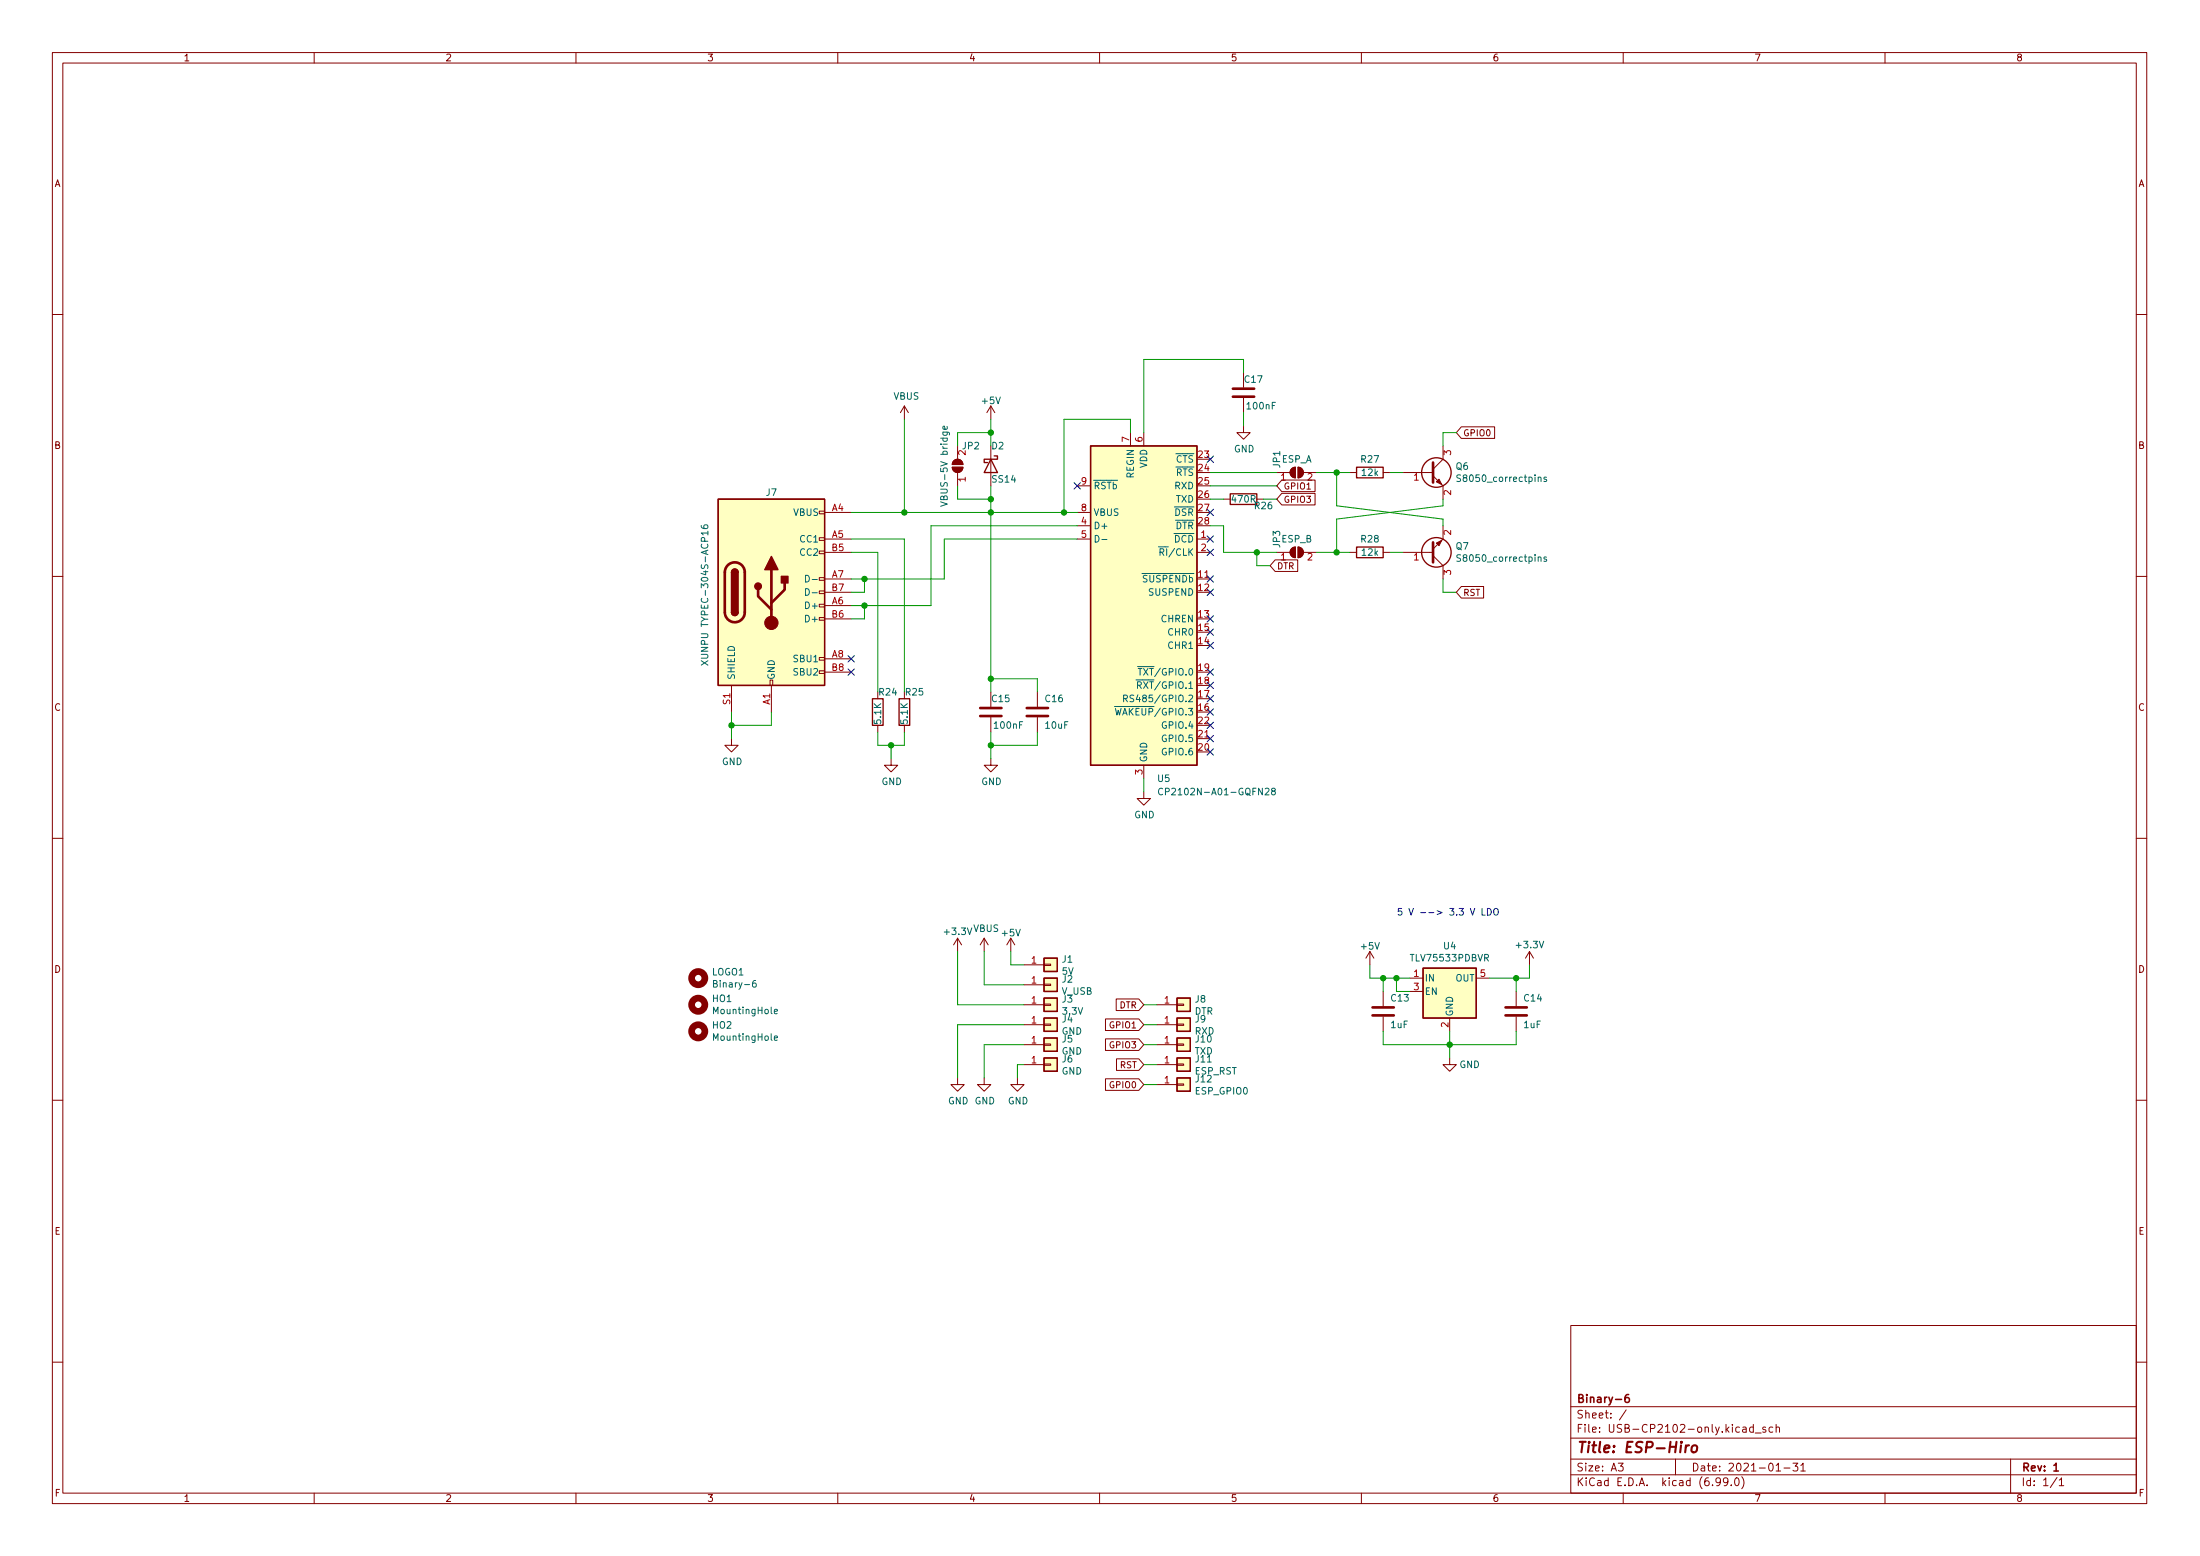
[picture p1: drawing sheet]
EESchema Schematic File Version 4
EELAYER 30 0
EELAYER END
$Descr A3 16535 11693
encoding utf-8
Sheet 1 1
Title "ESP-Hiro"
Date "2021-01-31"
Rev "1"
Comp "Binary-6"
Comment1 ""
Comment2 ""
Comment3 ""
Comment4 ""
$EndDescr
$Comp
L Regulator_Linear:TLV75533PDBV U4
U 1 1
P 10900 7450
F 0 "U4" H 10900 7792 50  0000 C CNN
F 1 "TLV75533PDBVR" H 10900 7701 50  0000 C CNN
F 2 "Package_TO_SOT_SMD:SOT-23-5" H 10900 7775 50  0001 C CIN
F 3 "http://www.ti.com/lit/ds/symlink/tlv755p.pdf" H 10900 7500 50  0001 C CNN
F 4 "C404027" H 10900 7450 50  0001 C CNN "LCSC"
	1    10900 7450
	1    0    0    -1  
$EndComp
Wire Wire Line
	10600 7450 10500 7450
Wire Wire Line
	10500 7450 10500 7350
Wire Wire Line
	10500 7350 10600 7350
Wire Wire Line
	10500 7350 10400 7350
Connection ~ 10500 7350
$Comp
L power:GND #PWR016
U 1 1
P 10900 7950
F 0 "#PWR016" H 10900 7700 50  0001 C CNN
F 1 "GND" H 11050 7900 50  0000 C CNN
F 2 "" H 10900 7950 50  0001 C CNN
F 3 "" H 10900 7950 50  0001 C CNN
	1    10900 7950
	1    0    0    -1  
$EndComp
Wire Wire Line
	10900 7750 10900 7850
$Comp
L Device:C C13
U 1 1
P 10400 7600
F 0 "C13" H 10450 7700 50  0000 L CNN
F 1 "1uF" H 10450 7500 50  0000 L CNN
F 2 "Capacitor_SMD:C_0603_1608Metric" H 10438 7450 50  0001 C CNN
F 3 "~" H 10400 7600 50  0001 C CNN
F 4 " C15849" H 10400 7600 50  0001 C CNN "LCSC"
	1    10400 7600
	1    0    0    -1  
$EndComp
Wire Wire Line
	11400 7450 11400 7350
Connection ~ 11400 7350
Wire Wire Line
	11400 7350 11500 7350
Wire Wire Line
	10400 7450 10400 7350
Wire Wire Line
	10400 7750 10400 7850
Wire Wire Line
	10400 7850 10900 7850
Wire Wire Line
	11400 7750 11400 7850
Wire Wire Line
	11200 7350 11400 7350
Wire Wire Line
	10900 7850 11400 7850
Connection ~ 10900 7850
$Comp
L Device:C C14
U 1 1
P 11400 7600
F 0 "C14" H 11450 7700 50  0000 L CNN
F 1 "1uF" H 11450 7500 50  0000 L CNN
F 2 "Capacitor_SMD:C_0603_1608Metric" H 11438 7450 50  0001 C CNN
F 3 "~" H 11400 7600 50  0001 C CNN
F 4 " C15849" H 11400 7600 50  0001 C CNN "LCSC"
	1    11400 7600
	1    0    0    -1  
$EndComp
Connection ~ 10400 7350
Text Notes 10500 6900 0    50   ~ 0
5 V --> 3.3 V LDO
Wire Wire Line
	10900 7950 10900 7850
$Comp
L power:+3.3V #PWR?
U 1 1
P 11500 7250
AR Path="/601D55C5/6022114A" Ref="#PWR?"  Part="1" 
AR Path="/6022114A" Ref="#PWR017"  Part="1" 
F 0 "#PWR017" H 11500 7100 50  0001 C CNN
F 1 "+3.3V" H 11500 7400 50  0000 C CNN
F 2 "" H 11500 7250 50  0001 C CNN
F 3 "" H 11500 7250 50  0001 C CNN
	1    11500 7250
	1    0    0    -1  
$EndComp
Wire Wire Line
	11500 7350 11500 7250
$Comp
L power:+5V #PWR?
U 1 1
P 10300 7250
AR Path="/601D55C5/602277C1" Ref="#PWR?"  Part="1" 
AR Path="/602277C1" Ref="#PWR015"  Part="1" 
F 0 "#PWR015" H 10300 7100 50  0001 C CNN
F 1 "+5V" H 10300 7390 50  0000 C CNN
F 2 "" H 10300 7250 50  0001 C CNN
F 3 "" H 10300 7250 50  0001 C CNN
	1    10300 7250
	1    0    0    -1  
$EndComp
Wire Wire Line
	10300 7250 10300 7350
Wire Wire Line
	10300 7350 10400 7350
$Comp
L Mechanical:MountingHole LOGO1
U 1 1
P 5250 7350
F 0 "LOGO1" H 5350 7396 50  0000 L CNN
F 1 "Binary-6" H 5350 7305 50  0000 L CNN
F 2 "MeineBib:LOGO" H 5250 7350 50  0001 C CNN
F 3 "~" H 5250 7350 50  0001 C CNN
	1    5250 7350
	1    0    0    -1  
$EndComp
$Comp
L Connector:USB_C_Receptacle_USB2.0 J7
U 1 1
P 5800 4450
F 0 "J7" H 5800 5200 50  0000 C CNN
F 1 "XUNPU TYPEC-304S-ACP16 " V 5300 4450 50  0000 C CNN
F 2 "MeineBib:USB_C_Receptacle_XUNPU_TYPEC-304S-ACP16" H 5950 4450 50  0001 C CNN
F 3 "https://datasheet.lcsc.com/szlcsc/2008152133_XUNPU-TYPEC-304S-ACP16_C720630.pdf" H 5950 4450 50  0001 C CNN
F 4 "C720630" H 5800 4450 50  0001 C CNN "LCSC"
	1    5800 4450
	1    0    0    -1  
$EndComp
$Comp
L Interface_USB:CP2102N-A01-GQFN28 U5
U 1 1
P 8600 4550
F 0 "U5" H 8750 3250 50  0000 C CNN
F 1 "CP2102N-A01-GQFN28" H 9150 3150 50  0000 C CNN
F 2 "Package_DFN_QFN:QFN-28-1EP_5x5mm_P0.5mm_EP3.35x3.35mm" H 9050 3350 50  0001 L CNN
F 3 "https://datasheet.lcsc.com/szlcsc/1811081920_SILICON-LABS-CP2102-GMR_C6568.pdf" H 8650 3800 50  0001 C CNN
F 4 "C6568" H 8600 4550 50  0001 C CNN "LCSC"
	1    8600 4550
	1    0    0    -1  
$EndComp
$Comp
L power:GND #PWR0101
U 1 1
P 5500 5550
F 0 "#PWR0101" H 5500 5300 50  0001 C CNN
F 1 "GND" H 5505 5377 50  0000 C CNN
F 2 "" H 5500 5550 50  0001 C CNN
F 3 "" H 5500 5550 50  0001 C CNN
	1    5500 5550
	1    0    0    -1  
$EndComp
Wire Wire Line
	5500 5350 5500 5450
Wire Wire Line
	5800 5350 5800 5450
Wire Wire Line
	5800 5450 5500 5450
Connection ~ 5500 5450
Wire Wire Line
	5500 5450 5500 5550
Wire Wire Line
	6400 3850 6800 3850
Wire Wire Line
	6400 4350 6500 4350
Wire Wire Line
	7100 4350 7100 4050
Wire Wire Line
	7100 4050 8100 4050
Wire Wire Line
	6400 4450 6500 4450
Wire Wire Line
	6500 4450 6500 4350
Connection ~ 6500 4350
Wire Wire Line
	6500 4350 7100 4350
Wire Wire Line
	6400 4550 6500 4550
Wire Wire Line
	7000 4550 7000 3950
Wire Wire Line
	7000 3950 8100 3950
Wire Wire Line
	6400 4650 6500 4650
Wire Wire Line
	6500 4650 6500 4550
Connection ~ 6500 4550
Wire Wire Line
	6500 4550 7000 4550
$Comp
L power:VBUS #PWR0102
U 1 1
P 6800 3150
F 0 "#PWR0102" H 6800 3000 50  0001 C CNN
F 1 "VBUS" H 6815 3323 50  0000 C CNN
F 2 "" H 6800 3150 50  0001 C CNN
F 3 "" H 6800 3150 50  0001 C CNN
	1    6800 3150
	1    0    0    -1  
$EndComp
Connection ~ 7450 3850
Wire Wire Line
	7450 3850 8000 3850
$Comp
L power:GND #PWR0104
U 1 1
P 8600 5950
F 0 "#PWR0104" H 8600 5700 50  0001 C CNN
F 1 "GND" H 8605 5777 50  0000 C CNN
F 2 "" H 8600 5950 50  0001 C CNN
F 3 "" H 8600 5950 50  0001 C CNN
	1    8600 5950
	1    0    0    -1  
$EndComp
Wire Wire Line
	8600 5850 8600 5950
$Comp
L Device:C C?
U 1 1
P 9350 2950
AR Path="/601D55C5/602E9F87" Ref="C?"  Part="1" 
AR Path="/602E9F87" Ref="C17"  Part="1" 
F 0 "C17" H 9200 2850 50  0000 L CNN
F 1 "100nF" H 9100 3050 50  0000 L CNN
F 2 "Capacitor_SMD:C_0603_1608Metric" H 9350 2950 50  0001 C CNN
F 3 "" H 9350 2950 50  0001 C CNN
F 4 "C14663" V 9350 2950 50  0001 C CNN "LCSC"
	1    9350 2950
	-1   0    0    1   
$EndComp
$Comp
L Device:C C?
U 1 1
P 7450 5350
AR Path="/601D55C5/602EDDC8" Ref="C?"  Part="1" 
AR Path="/602EDDC8" Ref="C15"  Part="1" 
F 0 "C15" H 7300 5250 50  0000 L CNN
F 1 "100nF" H 7200 5450 50  0000 L CNN
F 2 "Capacitor_SMD:C_0603_1608Metric" H 7450 5350 50  0001 C CNN
F 3 "" H 7450 5350 50  0001 C CNN
F 4 "C14663" V 7450 5350 50  0001 C CNN "LCSC"
	1    7450 5350
	-1   0    0    1   
$EndComp
$Comp
L power:GND #PWR0105
U 1 1
P 9350 3200
F 0 "#PWR0105" H 9350 2950 50  0001 C CNN
F 1 "GND" H 9355 3027 50  0000 C CNN
F 2 "" H 9350 3200 50  0001 C CNN
F 3 "" H 9350 3200 50  0001 C CNN
	1    9350 3200
	1    0    0    -1  
$EndComp
Wire Wire Line
	9350 3100 9350 3200
Wire Wire Line
	7450 5200 7450 5100
$Comp
L power:GND #PWR0106
U 1 1
P 7450 5700
F 0 "#PWR0106" H 7450 5450 50  0001 C CNN
F 1 "GND" H 7455 5527 50  0000 C CNN
F 2 "" H 7450 5700 50  0001 C CNN
F 3 "" H 7450 5700 50  0001 C CNN
	1    7450 5700
	1    0    0    -1  
$EndComp
Wire Wire Line
	7450 5700 7450 5600
$Comp
L Device:R R26
U 1 1
P 9350 3750
F 0 "R26" V 9400 3900 50  0000 C CNN
F 1 "470R" V 9350 3750 50  0000 C CNN
F 2 "Resistor_SMD:R_0603_1608Metric" V 9280 3750 50  0001 C CNN
F 3 "~" H 9350 3750 50  0001 C CNN
F 4 " C23179" V 9350 3750 50  0001 C CNN "LCSC"
	1    9350 3750
	0    1    1    0   
$EndComp
Wire Wire Line
	9100 3750 9200 3750
Wire Wire Line
	9100 3650 9600 3650
Wire Wire Line
	9500 3750 9600 3750
Text GLabel 9600 3750 2    47   Input ~ 0
GPIO3
Text GLabel 9600 3650 2    47   Input ~ 0
GPIO1
$Comp
L Device:R R?
U 1 1
P 10300 3550
AR Path="/601D55C5/603D2CD6" Ref="R?"  Part="1" 
AR Path="/603D2CD6" Ref="R27"  Part="1" 
F 0 "R27" V 10400 3550 50  0000 C CNN
F 1 "12k" V 10300 3550 50  0000 C CNN
F 2 "Resistor_SMD:R_0603_1608Metric" V 10230 3550 50  0001 C CNN
F 3 "" H 10300 3550 50  0001 C CNN
F 4 "C22790" V 10300 3550 50  0001 C CNN "LCSC"
	1    10300 3550
	0    -1   -1   0   
$EndComp
$Comp
L Device:R R?
U 1 1
P 10300 4150
AR Path="/601D55C5/603D5003" Ref="R?"  Part="1" 
AR Path="/603D5003" Ref="R28"  Part="1" 
F 0 "R28" V 10400 4150 50  0000 C CNN
F 1 "12k" V 10300 4150 50  0000 C CNN
F 2 "Resistor_SMD:R_0603_1608Metric" V 10230 4150 50  0001 C CNN
F 3 "" H 10300 4150 50  0001 C CNN
F 4 "C22790" V 10300 4150 50  0001 C CNN "LCSC"
	1    10300 4150
	0    -1   -1   0   
$EndComp
$Comp
L MeineBibli:S8050_correctpins Q6
U 1 1
P 10750 3550
F 0 "Q6" H 10941 3596 50  0000 L CNN
F 1 "S8050_correctpins" H 10941 3505 50  0000 L CNN
F 2 "Package_TO_SOT_SMD:SOT-23" H 10950 3475 50  0001 L CIN
F 3 "https://datasheet.lcsc.com/szlcsc/1811052004_Changjiang-Electronics-Tech-CJ-SS8050_C2150.pdf" H 10750 3550 50  0001 L CNN
F 4 "C2150" H 10750 3550 50  0001 C CNN "LCSC"
	1    10750 3550
	1    0    0    -1  
$EndComp
Wire Wire Line
	10450 3550 10550 3550
$Comp
L MeineBibli:S8050_correctpins Q7
U 1 1
P 10750 4150
F 0 "Q7" H 10941 4104 50  0000 L CNN
F 1 "S8050_correctpins" H 10941 4195 50  0000 L CNN
F 2 "Package_TO_SOT_SMD:SOT-23" H 10950 4075 50  0001 L CIN
F 3 "https://datasheet.lcsc.com/szlcsc/1811052004_Changjiang-Electronics-Tech-CJ-SS8050_C2150.pdf" H 10750 4150 50  0001 L CNN
F 4 "C2150" H 10750 4150 50  0001 C CNN "LCSC"
	1    10750 4150
	1    0    0    1   
$EndComp
Wire Wire Line
	10450 4150 10550 4150
Wire Wire Line
	10850 3750 10850 3800
Wire Wire Line
	10850 3950 10850 3900
Wire Wire Line
	10850 3900 10050 3800
Wire Wire Line
	10850 3800 10050 3900
Wire Wire Line
	10050 3900 10050 4150
Wire Wire Line
	10050 4150 10150 4150
Wire Wire Line
	10050 3800 10050 3550
Wire Wire Line
	10050 3550 10150 3550
Wire Wire Line
	10850 3350 10850 3250
Wire Wire Line
	10850 3250 10950 3250
Wire Wire Line
	10850 4350 10850 4450
Wire Wire Line
	10850 4450 10950 4450
Text GLabel 10950 4450 2    47   Input ~ 0
RST
Text GLabel 10950 3250 2    47   Input ~ 0
GPIO0
Wire Wire Line
	9100 3950 9200 3950
Wire Wire Line
	9200 3950 9200 4150
Wire Wire Line
	9200 4150 9450 4150
$Comp
L MeineBibli:SS14 D2
U 1 1
P 7450 3500
F 0 "D2" V 7300 3500 50  0000 L CNN
F 1 "SS14" V 7550 3500 50  0000 L CNN
F 2 "Diode_SMD:D_SMA" H 7450 3325 50  0001 C CNN
F 3 "https://datasheet.lcsc.com/szlcsc/1903051003_MDD-Jiangsu-Yutai-Elec-SS14_C2480.pdf" H 7450 3500 50  0001 C CNN
F 4 "C2480" V 7541 3580 50  0001 L CNN "LCSC"
	1    7450 3500
	0    1    1    0   
$EndComp
Connection ~ 6800 3850
Wire Wire Line
	6800 3850 7450 3850
$Comp
L power:+5V #PWR?
U 1 1
P 7450 3150
AR Path="/601D55C5/60630B5B" Ref="#PWR?"  Part="1" 
AR Path="/60630B5B" Ref="#PWR0107"  Part="1" 
F 0 "#PWR0107" H 7450 3000 50  0001 C CNN
F 1 "+5V" H 7450 3290 50  0000 C CNN
F 2 "" H 7450 3150 50  0001 C CNN
F 3 "" H 7450 3150 50  0001 C CNN
	1    7450 3150
	1    0    0    -1  
$EndComp
Wire Wire Line
	7450 3150 7450 3250
Wire Wire Line
	6800 3150 6800 3850
Wire Wire Line
	7450 3850 7450 3750
NoConn ~ 9100 4350
NoConn ~ 9100 4450
NoConn ~ 9100 4650
NoConn ~ 9100 4750
NoConn ~ 9100 4850
NoConn ~ 9100 5050
NoConn ~ 9100 5150
NoConn ~ 9100 5250
NoConn ~ 9100 5350
NoConn ~ 9100 5450
NoConn ~ 9100 5550
NoConn ~ 9100 5650
NoConn ~ 9100 4050
NoConn ~ 9100 4150
NoConn ~ 9100 3850
NoConn ~ 9100 3450
NoConn ~ 8100 3650
NoConn ~ 6400 5050
NoConn ~ 6400 4950
Wire Wire Line
	6400 4150 6600 4150
Wire Wire Line
	6600 4150 6600 5200
Wire Wire Line
	6400 4050 6800 4050
Wire Wire Line
	6800 4050 6800 5200
$Comp
L Device:R R24
U 1 1
P 6600 5350
F 0 "R24" H 6600 5500 50  0000 L CNN
F 1 "5.1K" V 6600 5250 50  0000 L CNN
F 2 "Resistor_SMD:R_0603_1608Metric" V 6530 5350 50  0001 C CNN
F 3 "~" H 6600 5350 50  0001 C CNN
F 4 "C23186" H 6600 5350 50  0001 C CNN "LCSC"
	1    6600 5350
	1    0    0    -1  
$EndComp
$Comp
L Device:R R25
U 1 1
P 6800 5350
F 0 "R25" H 6800 5500 50  0000 L CNN
F 1 "5.1K" V 6800 5250 50  0000 L CNN
F 2 "Resistor_SMD:R_0603_1608Metric" V 6730 5350 50  0001 C CNN
F 3 "~" H 6800 5350 50  0001 C CNN
F 4 "C23186" H 6800 5350 50  0001 C CNN "LCSC"
	1    6800 5350
	1    0    0    -1  
$EndComp
$Comp
L power:GND #PWR0108
U 1 1
P 6700 5700
F 0 "#PWR0108" H 6700 5450 50  0001 C CNN
F 1 "GND" H 6705 5527 50  0000 C CNN
F 2 "" H 6700 5700 50  0001 C CNN
F 3 "" H 6700 5700 50  0001 C CNN
	1    6700 5700
	1    0    0    -1  
$EndComp
Wire Wire Line
	6700 5700 6700 5600
Wire Wire Line
	6700 5600 6600 5600
Wire Wire Line
	6600 5600 6600 5500
Wire Wire Line
	6800 5500 6800 5600
Wire Wire Line
	6800 5600 6700 5600
Connection ~ 6700 5600
$Comp
L Device:C C16
U 1 1
P 7800 5350
F 0 "C16" H 7850 5450 50  0000 L CNN
F 1 "10uF" H 7850 5250 50  0000 L CNN
F 2 "Capacitor_SMD:C_1206_3216Metric" H 7838 5200 50  0001 C CNN
F 3 "~" H 7800 5350 50  0001 C CNN
F 4 "C13585" H 7800 5350 50  0001 C CNN "LCSC"
	1    7800 5350
	1    0    0    -1  
$EndComp
Wire Wire Line
	7450 5600 7800 5600
Wire Wire Line
	7800 5600 7800 5500
Connection ~ 7450 5600
Wire Wire Line
	7450 5600 7450 5500
Wire Wire Line
	7800 5200 7800 5100
Wire Wire Line
	7800 5100 7450 5100
Connection ~ 7450 5100
Wire Wire Line
	7450 5100 7450 3850
$Comp
L Jumper:SolderJumper_2_Open JP2
U 1 1
P 7200 3500
F 0 "JP2" V 7350 3400 50  0000 C CNN
F 1 "VBUS-5V bridge" H 7200 3600 50  0000 C CNN
F 2 "Jumper:SolderJumper-2_P1.3mm_Open_TrianglePad1.0x1.5mm" H 7200 3500 50  0001 C CNN
F 3 "~" H 7200 3500 50  0001 C CNN
	1    7200 3500
	0    -1   -1   0   
$EndComp
Wire Wire Line
	7200 3350 7200 3250
Wire Wire Line
	7200 3250 7450 3250
Connection ~ 7450 3250
Wire Wire Line
	7450 3250 7450 3350
Wire Wire Line
	7200 3650 7200 3750
Wire Wire Line
	7200 3750 7450 3750
Connection ~ 7450 3750
Wire Wire Line
	7450 3750 7450 3650
Wire Wire Line
	8000 3850 8000 3150
Wire Wire Line
	8000 3150 8500 3150
Wire Wire Line
	8500 3150 8500 3250
Connection ~ 8000 3850
Wire Wire Line
	8000 3850 8100 3850
Wire Wire Line
	8600 2700 9350 2700
Wire Wire Line
	9350 2700 9350 2800
Wire Wire Line
	8600 2700 8600 3250
$Comp
L Mechanical:MountingHole HO1
U 1 1
P 5250 7550
F 0 "HO1" H 5350 7596 50  0000 L CNN
F 1 "MountingHole" H 5350 7505 50  0000 L CNN
F 2 "MeineBib:EigenesMountingHole_2.7mm_M2.5" H 5250 7550 50  0001 C CNN
F 3 "~" H 5250 7550 50  0001 C CNN
	1    5250 7550
	1    0    0    -1  
$EndComp
$Comp
L Mechanical:MountingHole HO2
U 1 1
P 5250 7750
F 0 "HO2" H 5350 7796 50  0000 L CNN
F 1 "MountingHole" H 5350 7705 50  0000 L CNN
F 2 "MeineBib:EigenesMountingHole_2.7mm_M2.5" H 5250 7750 50  0001 C CNN
F 3 "~" H 5250 7750 50  0001 C CNN
	1    5250 7750
	1    0    0    -1  
$EndComp
$Comp
L Connector_Generic:Conn_01x01 J1
U 1 1
P 7900 7250
F 0 "J1" H 7980 7292 50  0000 L CNN
F 1 "5V" H 7980 7201 50  0000 L CNN
F 2 "EigeneModule:PinheaderOwn" H 7900 7250 50  0001 C CNN
F 3 "~" H 7900 7250 50  0001 C CNN
	1    7900 7250
	1    0    0    -1  
$EndComp
$Comp
L Connector_Generic:Conn_01x01 J2
U 1 1
P 7900 7400
F 0 "J2" H 7980 7442 50  0000 L CNN
F 1 "V_USB" H 7980 7351 50  0000 L CNN
F 2 "EigeneModule:PinheaderOwn" H 7900 7400 50  0001 C CNN
F 3 "~" H 7900 7400 50  0001 C CNN
	1    7900 7400
	1    0    0    -1  
$EndComp
$Comp
L Connector_Generic:Conn_01x01 J3
U 1 1
P 7900 7550
F 0 "J3" H 7980 7592 50  0000 L CNN
F 1 "3.3V" H 7980 7501 50  0000 L CNN
F 2 "EigeneModule:PinheaderOwn" H 7900 7550 50  0001 C CNN
F 3 "~" H 7900 7550 50  0001 C CNN
	1    7900 7550
	1    0    0    -1  
$EndComp
$Comp
L Connector_Generic:Conn_01x01 J4
U 1 1
P 7900 7700
F 0 "J4" H 7980 7742 50  0000 L CNN
F 1 "GND" H 7980 7651 50  0000 L CNN
F 2 "EigeneModule:PinheaderOwn" H 7900 7700 50  0001 C CNN
F 3 "~" H 7900 7700 50  0001 C CNN
	1    7900 7700
	1    0    0    -1  
$EndComp
$Comp
L Connector_Generic:Conn_01x01 J5
U 1 1
P 7900 7850
F 0 "J5" H 7980 7892 50  0000 L CNN
F 1 "GND" H 7980 7801 50  0000 L CNN
F 2 "EigeneModule:PinheaderOwn" H 7900 7850 50  0001 C CNN
F 3 "~" H 7900 7850 50  0001 C CNN
	1    7900 7850
	1    0    0    -1  
$EndComp
$Comp
L Connector_Generic:Conn_01x01 J6
U 1 1
P 7900 8000
F 0 "J6" H 7980 8042 50  0000 L CNN
F 1 "GND" H 7980 7951 50  0000 L CNN
F 2 "EigeneModule:PinheaderOwn" H 7900 8000 50  0001 C CNN
F 3 "~" H 7900 8000 50  0001 C CNN
	1    7900 8000
	1    0    0    -1  
$EndComp
$Comp
L power:+5V #PWR?
U 1 1
P 7600 7150
AR Path="/601D55C5/60229C22" Ref="#PWR?"  Part="1" 
AR Path="/60229C22" Ref="#PWR0103"  Part="1" 
F 0 "#PWR0103" H 7600 7000 50  0001 C CNN
F 1 "+5V" H 7600 7290 50  0000 C CNN
F 2 "" H 7600 7150 50  0001 C CNN
F 3 "" H 7600 7150 50  0001 C CNN
	1    7600 7150
	1    0    0    -1  
$EndComp
$Comp
L power:+3.3V #PWR?
U 1 1
P 7200 7150
AR Path="/601D55C5/6022AADC" Ref="#PWR?"  Part="1" 
AR Path="/6022AADC" Ref="#PWR0109"  Part="1" 
F 0 "#PWR0109" H 7200 7000 50  0001 C CNN
F 1 "+3.3V" H 7200 7300 50  0000 C CNN
F 2 "" H 7200 7150 50  0001 C CNN
F 3 "" H 7200 7150 50  0001 C CNN
	1    7200 7150
	1    0    0    -1  
$EndComp
$Comp
L power:VBUS #PWR0110
U 1 1
P 7400 7150
F 0 "#PWR0110" H 7400 7000 50  0001 C CNN
F 1 "VBUS" H 7415 7323 50  0000 C CNN
F 2 "" H 7400 7150 50  0001 C CNN
F 3 "" H 7400 7150 50  0001 C CNN
	1    7400 7150
	1    0    0    -1  
$EndComp
Wire Wire Line
	7600 7150 7600 7250
Wire Wire Line
	7600 7250 7700 7250
Wire Wire Line
	7700 7400 7400 7400
Wire Wire Line
	7400 7400 7400 7150
Wire Wire Line
	7200 7150 7200 7550
Wire Wire Line
	7200 7550 7700 7550
$Comp
L power:GND #PWR0111
U 1 1
P 7650 8100
F 0 "#PWR0111" H 7650 7850 50  0001 C CNN
F 1 "GND" H 7655 7927 50  0000 C CNN
F 2 "" H 7650 8100 50  0001 C CNN
F 3 "" H 7650 8100 50  0001 C CNN
	1    7650 8100
	1    0    0    -1  
$EndComp
$Comp
L power:GND #PWR0112
U 1 1
P 7400 8100
F 0 "#PWR0112" H 7400 7850 50  0001 C CNN
F 1 "GND" H 7405 7927 50  0000 C CNN
F 2 "" H 7400 8100 50  0001 C CNN
F 3 "" H 7400 8100 50  0001 C CNN
	1    7400 8100
	1    0    0    -1  
$EndComp
$Comp
L power:GND #PWR0113
U 1 1
P 7200 8100
F 0 "#PWR0113" H 7200 7850 50  0001 C CNN
F 1 "GND" H 7205 7927 50  0000 C CNN
F 2 "" H 7200 8100 50  0001 C CNN
F 3 "" H 7200 8100 50  0001 C CNN
	1    7200 8100
	1    0    0    -1  
$EndComp
Wire Wire Line
	7700 8000 7650 8000
Wire Wire Line
	7650 8000 7650 8100
Wire Wire Line
	7400 8100 7400 7850
Wire Wire Line
	7400 7850 7700 7850
Wire Wire Line
	7700 7700 7200 7700
Wire Wire Line
	7200 7700 7200 8100
$Comp
L Connector_Generic:Conn_01x01 J12
U 1 1
P 8900 8150
F 0 "J12" H 8980 8192 50  0000 L CNN
F 1 "ESP_GPIO0" H 8980 8101 50  0000 L CNN
F 2 "EigeneModule:PinheaderOwn" H 8900 8150 50  0001 C CNN
F 3 "~" H 8900 8150 50  0001 C CNN
	1    8900 8150
	1    0    0    -1  
$EndComp
$Comp
L Connector_Generic:Conn_01x01 J9
U 1 1
P 8900 7700
F 0 "J9" H 8980 7742 50  0000 L CNN
F 1 "RXD" H 8980 7651 50  0000 L CNN
F 2 "EigeneModule:PinheaderOwn" H 8900 7700 50  0001 C CNN
F 3 "~" H 8900 7700 50  0001 C CNN
	1    8900 7700
	1    0    0    -1  
$EndComp
$Comp
L Connector_Generic:Conn_01x01 J10
U 1 1
P 8900 7850
F 0 "J10" H 8980 7892 50  0000 L CNN
F 1 "TXD" H 8980 7801 50  0000 L CNN
F 2 "EigeneModule:PinheaderOwn" H 8900 7850 50  0001 C CNN
F 3 "~" H 8900 7850 50  0001 C CNN
	1    8900 7850
	1    0    0    -1  
$EndComp
$Comp
L Connector_Generic:Conn_01x01 J11
U 1 1
P 8900 8000
F 0 "J11" H 8980 8042 50  0000 L CNN
F 1 "ESP_RST" H 8980 7951 50  0000 L CNN
F 2 "EigeneModule:PinheaderOwn" H 8900 8000 50  0001 C CNN
F 3 "~" H 8900 8000 50  0001 C CNN
	1    8900 8000
	1    0    0    -1  
$EndComp
Text GLabel 8600 8150 0    47   Input ~ 0
GPIO0
Text GLabel 8600 7700 0    47   Input ~ 0
GPIO1
Text GLabel 8600 7850 0    47   Input ~ 0
GPIO3
Text GLabel 8600 8000 0    47   Input ~ 0
RST
Wire Wire Line
	8600 8150 8700 8150
Wire Wire Line
	8700 7700 8600 7700
Wire Wire Line
	8600 7850 8700 7850
Wire Wire Line
	8700 8000 8600 8000
Text GLabel 9550 4250 2    47   Input ~ 0
DTR
Wire Wire Line
	9550 4250 9450 4250
Wire Wire Line
	9450 4250 9450 4150
$Comp
L Jumper:SolderJumper_2_Open JP3
U 1 1
P 9750 4150
F 0 "JP3" V 9600 4250 50  0000 C CNN
F 1 "ESP_B" H 9750 4250 50  0000 C CNN
F 2 "Jumper:SolderJumper-2_P1.3mm_Open_TrianglePad1.0x1.5mm" H 9750 4150 50  0001 C CNN
F 3 "~" H 9750 4150 50  0001 C CNN
	1    9750 4150
	1    0    0    -1  
$EndComp
Wire Wire Line
	10050 4150 9900 4150
Connection ~ 10050 4150
Wire Wire Line
	9600 4150 9450 4150
Connection ~ 9450 4150
$Comp
L Jumper:SolderJumper_2_Open JP1
U 1 1
P 9750 3550
F 0 "JP1" V 9600 3650 50  0000 C CNN
F 1 "ESP_A" H 9750 3650 50  0000 C CNN
F 2 "Jumper:SolderJumper-2_P1.3mm_Open_TrianglePad1.0x1.5mm" H 9750 3550 50  0001 C CNN
F 3 "~" H 9750 3550 50  0001 C CNN
	1    9750 3550
	1    0    0    -1  
$EndComp
Wire Wire Line
	9100 3550 9600 3550
Wire Wire Line
	9900 3550 10050 3550
Connection ~ 10050 3550
$Comp
L Connector_Generic:Conn_01x01 J8
U 1 1
P 8900 7550
F 0 "J8" H 8980 7592 50  0000 L CNN
F 1 "DTR" H 8980 7501 50  0000 L CNN
F 2 "EigeneModule:PinheaderOwn" H 8900 7550 50  0001 C CNN
F 3 "~" H 8900 7550 50  0001 C CNN
	1    8900 7550
	1    0    0    -1  
$EndComp
Text GLabel 8600 7550 0    47   Input ~ 0
DTR
Wire Wire Line
	8600 7550 8700 7550
$EndSCHEMATC
